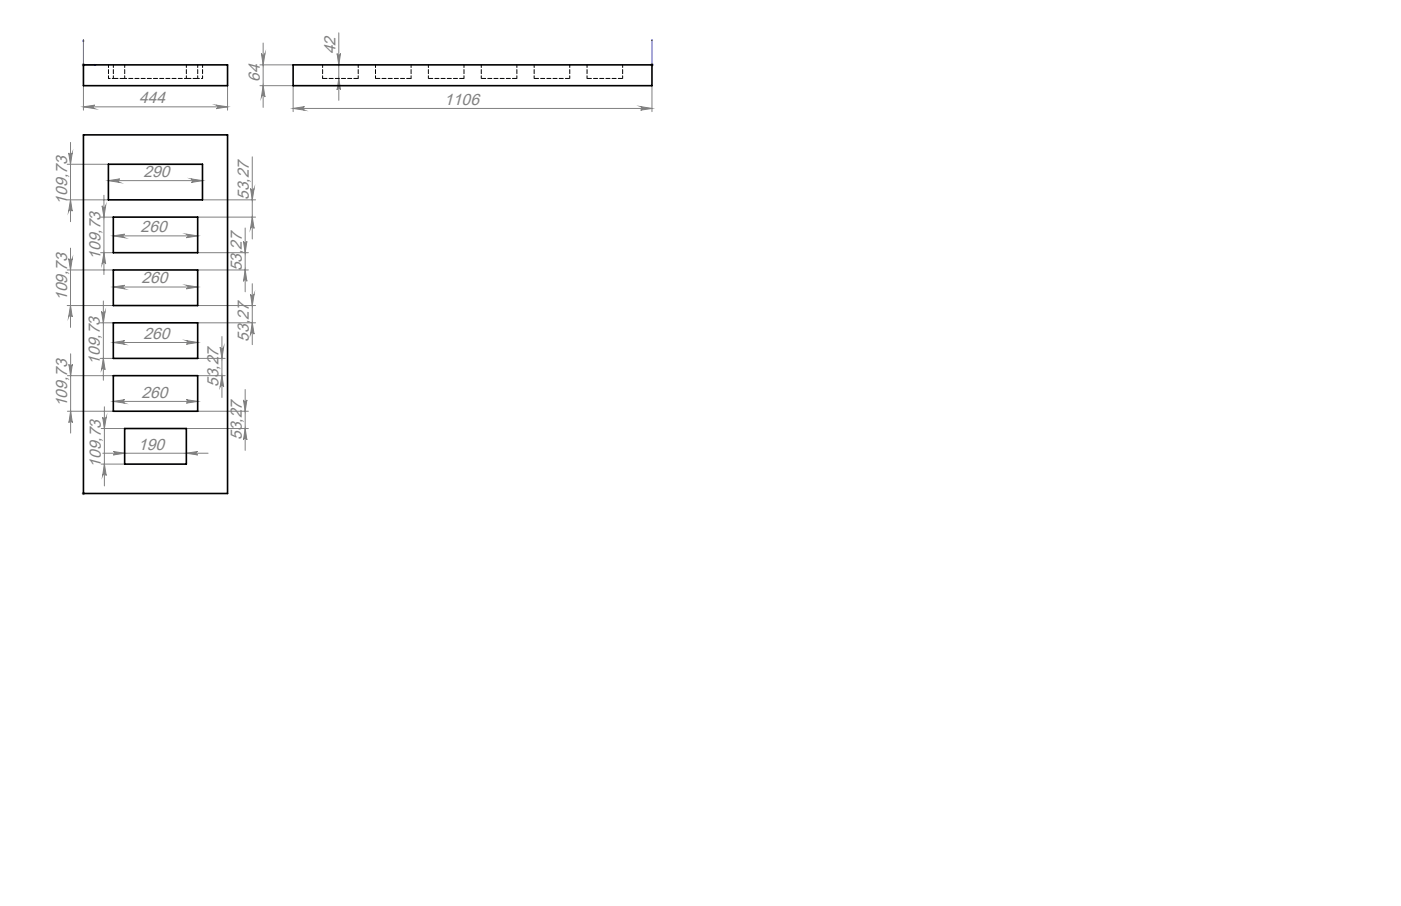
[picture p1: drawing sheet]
<svg xmlns="http://www.w3.org/2000/svg" width="432mm" height="279mm" viewBox="0 0 432 279" stroke-linecap="round" stroke-linejoin="round" font-family="sans-serif">
<path d="M25.7 12.2l.1 .4h-.2zM25.7 12.2v7.8h3.9M29.2 19.9l.4 .1-.4 .1zM200.9 19.9v.2zM200.9 12.2v.4v-.4M200.9 12.2v7.8M200.9 20h.1M25.6 152.2h.2zM25.7 152.2h.1M25.7 152.2h3.9M29.6 152.2h-.4h.4" fill="none" stroke="#00f" stroke-width=".31"/>
<g fill="none" stroke="#808080" stroke-width=".31">
<path d="M25.4 19.6l.7 .8M25.7 19.5v1M26.1 19.6l-.7 .8M80.6 16.5a.55 .55 0 0 0 .5 .5 .55 .55 0 0 0 .6-.5l-.6 3.5zM81.1 13.3v19.8M103.9 16.5a.53 .53 0 0 0 .5 .5 .53 .53 0 0 0 .6-.5l-.6 3.5zM104.4 10.1v20.8M200.6 19.6l.7 .8M200.9 19.5v1M201.3 19.6l-.7 .8M25.2 20h1M25.7 26.4v7.6"/>
<path d="M25.7 32.9h44.4M25.7 32.9l3.5-.5a.55 .55 0 0 0-.5 .6 .55 .55 0 0 0 .5 .5zM66.6 32.4l3.5 .5-3.5 .6a.55 .55 0 0 0 .5-.5 .55 .55 0 0 0-.5-.6zM70.1 26.4v7.6M80.1 20h10.2M80.1 26.4h10.2v8M81.1 26.4l.6 3.5a.55 .55 0 0 0-.6-.5 .55 .55 0 0 0-.5 .5zM90.3 33.4h110.6M90.3 33.4l3.5-.5a.55 .55 0 0 0-.5 .5 .55 .55 0 0 0 .5 .6zM104.4 24.2l.6 3.5a.53 .53 0 0 0-.6-.5 .53 .53 0 0 0-.5 .5zM197.4 32.9l3.5 .5-3.5 .6a.55 .55 0 0 0 .6-.6 .55 .55 0 0 0-.6-.5zM200.4 20h1"/>
<path d="M200.9 26.4v8M20.7 50.7h12.7M21.2 47.2a.55 .55 0 0 0 .5 .5 .55 .55 0 0 0 .6-.5l-.6 3.5zM21.7 43.9v24.5M33.4 55.7h29M33.4 55.7l3.5-.5a.55 .55 0 0 0-.5 .5 .55 .55 0 0 0 .5 .6zM58.9 55.2l3.5 .5-3.5 .6a.55 .55 0 0 0 .5-.6 .55 .55 0 0 0-.5-.5zM77.2 58.1a.55 .55 0 0 0 .6 .5 .55 .55 0 0 0 .5-.5l-.5 3.5zM77.8 48.4v25.3M20.7 61.6h12.7M21.2 79.8a.55 .55 0 0 0 .5 .5 .55 .55 0 0 0 .6-.5l-.6 3.5zM21.7 76.5v24.5"/>
<path d="M21.7 61.6l.6 3.5a.55 .55 0 0 0-.6-.5 .55 .55 0 0 0-.5 .5zM31 67h3.9M31 77.9h3.9M31.5 63.5a.55 .55 0 0 0 .5 .5 .55 .55 0 0 0 .6-.5l-.6 3.5zM32 60.2v24.5M32 77.9l.6 3.5a.55 .55 0 0 0-.6-.5 .55 .55 0 0 0-.5 .5zM34.9 72.7h26M34.9 72.7l3.5-.5a.55 .55 0 0 0-.5 .6 .55 .55 0 0 0 .5 .5zM57.4 72.2l3.5 .5-3.5 .6a.55 .55 0 0 0 .5-.5 .55 .55 0 0 0-.5-.6zM60.9 77.9h15.7M60.9 67h17.9M62.4 61.6h16.4"/>
<path d="M75 74.4a.53 .53 0 0 0 .6 .5 .53 .53 0 0 0 .5-.5l-.5 3.5zM75.6 70.3v19.7M77.8 67l.5 3.4a.55 .55 0 0 0-.5-.5 .55 .55 0 0 0-.6 .5zM20.7 83.3h14.2M20.7 94.2h14.2M21.7 94.2l.6 3.5a.55 .55 0 0 0-.6-.5 .55 .55 0 0 0-.5 .5zM30.8 99.6h4.1M31.3 96.1a.55 .55 0 0 0 .5 .5 .55 .55 0 0 0 .6-.5l-.5 3.5zM31.9 92.8v24.5M34.9 88.5h26M34.9 88.5l3.5-.5a.55 .55 0 0 0-.5 .5 .55 .55 0 0 0 .5 .6zM57.4 88l3.5 .5-3.5 .6a.55 .55 0 0 0 .5-.6 .55 .55 0 0 0-.5-.5z"/>
<path d="M60.9 83.3h15.7M60.9 94.2h17.9M60.9 99.6h17.9M75.6 83.3l.5 3.4a.53 .53 0 0 0-.5-.5 .53 .53 0 0 0-.6 .5zM77.2 90.7a.55 .55 0 0 0 .6 .5 .55 .55 0 0 0 .5-.5l-.5 3.5zM77.8 99.6l.5 3.4a.55 .55 0 0 0-.5-.5 .55 .55 0 0 0-.6 .5zM77.8 87.5v18.8M20.8 115.9h14.1M21.2 112.4a.53 .53 0 0 0 .6 .5 .53 .53 0 0 0 .5-.5l-.5 3.5zM21.8 109.1v24.5M30.8 110.5h4.1M31.9 110.5l.5 3.5a.55 .55 0 0 0-.6-.5 .55 .55 0 0 0-.5 .5z"/>
<path d="M34.9 105.6h26M34.9 105.6l3.5-.5a.55 .55 0 0 0-.5 .5 .55 .55 0 0 0 .5 .6zM57.4 105.1l3.5 .5-3.5 .6a.55 .55 0 0 0 .5-.6 .55 .55 0 0 0-.5-.5zM60.9 110.5h8.5M60.9 115.9h8.5M67.8 107a.55 .55 0 0 0 .6 .5 .55 .55 0 0 0 .5-.5l-.5 3.5zM68.4 115.9l.5 3.4a.55 .55 0 0 0-.5-.5 .55 .55 0 0 0-.6 .5zM68.4 103.8v18.8M20.8 126.8h14.1M21.8 126.8l.5 3.6a.53 .53 0 0 0-.5-.6 .53 .53 0 0 0-.6 .6zM31.2 132.2h7.2M31.6 128.7a.55 .55 0 0 0 .6 .5 .55 .55 0 0 0 .5-.5l-.5 3.5z"/>
<path d="M31.7 139.8h32.4M32.2 125.4v24.5M34.9 123.8h26M34.9 123.8l3.5-.5a.53 .53 0 0 0-.5 .5 .53 .53 0 0 0 .5 .5zM34.9 139.2l3.5 .6-3.5 .5a.53 .53 0 0 0 .5-.5 .53 .53 0 0 0-.5-.6zM57.4 132.2h19.2M57.4 123.3l3.5 .5-3.5 .5a.53 .53 0 0 0 .5-.5 .53 .53 0 0 0-.5-.5zM57.4 139.8l3.5-.6a.53 .53 0 0 0-.5 .6 .53 .53 0 0 0 .5 .5zM60.9 126.8h15.7M75 123.3a.53 .53 0 0 0 .6 .5 .53 .53 0 0 0 .5-.5l-.5 3.5zM75.6 132.2l.5 3.5a.53 .53 0 0 0-.5-.6 .53 .53 0 0 0-.6 .6zM75.6 120.1v18.8"/>
<path d="M25.2 152.2h1M25.4 151.8l.7 .7M25.7 151.7v1M26.1 151.8l-.7 .7M31.2 143.1h7.2M32.2 143.1l.5 3.5a.55 .55 0 0 0-.5-.5 .55 .55 0 0 0-.6 .5z"/>
</g>
<g fill="#00f">
<path d="M29.2 19.9l.4 .1-.4 .1zM25.7 12.2l.1 .4h-.2z"/>
<path d="M29.2 152.2h.4zM25.6 152.2h.2z"/>
<path d="M200.9 19.9v.2zM200.9 12.2v.4z"/>
</g>
<g fill="#808080">
<path d="M197.4 32.9l3.5 .5-3.5 .6a.55 .55 0 0 0 .6-.6 .55 .55 0 0 0-.6-.5zM90.3 33.4l3.5-.5a.55 .55 0 0 0-.5 .5 .55 .55 0 0 0 .5 .6z"/>
<path d="M25.7 32.9l3.5-.5a.55 .55 0 0 0-.5 .6 .55 .55 0 0 0 .5 .5zM66.6 32.4l3.5 .5-3.5 .6a.55 .55 0 0 0 .5-.5 .55 .55 0 0 0-.5-.6zM34.9 88.5l3.5-.5a.55 .55 0 0 0-.5 .5 .55 .55 0 0 0 .5 .6zM57.4 88l3.5 .5-3.5 .6a.55 .55 0 0 0 .5-.6 .55 .55 0 0 0-.5-.5zM34.9 105.6l3.5-.5a.55 .55 0 0 0-.5 .5 .55 .55 0 0 0 .5 .6zM57.4 105.1l3.5 .5-3.5 .6a.55 .55 0 0 0 .5-.6 .55 .55 0 0 0-.5-.5zM34.9 123.8l3.5-.5a.53 .53 0 0 0-.5 .5 .53 .53 0 0 0 .5 .5zM57.4 123.3l3.5 .5-3.5 .5a.53 .53 0 0 0 .5-.5 .53 .53 0 0 0-.5-.5zM34.9 139.2l3.5 .6-3.5 .5a.53 .53 0 0 0 .5-.5 .53 .53 0 0 0-.5-.6zM57.4 139.8l3.5-.6a.53 .53 0 0 0-.5 .6 .53 .53 0 0 0 .5 .5z"/>
<path d="M34.9 72.7l3.5-.5a.55 .55 0 0 0-.5 .6 .55 .55 0 0 0 .5 .5zM57.4 72.2l3.5 .5-3.5 .6a.55 .55 0 0 0 .5-.5 .55 .55 0 0 0-.5-.6z"/>
<path d="M33.4 55.7l3.5-.5a.55 .55 0 0 0-.5 .5 .55 .55 0 0 0 .5 .6zM58.9 55.2l3.5 .5-3.5 .6a.55 .55 0 0 0 .5-.6 .55 .55 0 0 0-.5-.5z"/>
<path d="M81.1 26.4l.6 3.5a.55 .55 0 0 0-.6-.5 .55 .55 0 0 0-.5 .5zM80.6 16.5a.55 .55 0 0 0 .5 .5 .55 .55 0 0 0 .6-.5l-.6 3.5zM104.4 24.2l.6 3.5a.53 .53 0 0 0-.6-.5 .53 .53 0 0 0-.5 .5zM103.9 16.5a.53 .53 0 0 0 .5 .5 .53 .53 0 0 0 .6-.5l-.6 3.5z"/>
<path d="M21.2 47.2a.55 .55 0 0 0 .5 .5 .55 .55 0 0 0 .6-.5l-.6 3.5zM21.7 61.6l.6 3.5a.55 .55 0 0 0-.6-.5 .55 .55 0 0 0-.5 .5zM31.5 63.5a.55 .55 0 0 0 .5 .5 .55 .55 0 0 0 .6-.5l-.6 3.5zM32 77.9l.6 3.5a.55 .55 0 0 0-.6-.5 .55 .55 0 0 0-.5 .5zM21.2 79.8a.55 .55 0 0 0 .5 .5 .55 .55 0 0 0 .6-.5l-.6 3.5zM21.7 94.2l.6 3.5a.55 .55 0 0 0-.6-.5 .55 .55 0 0 0-.5 .5zM31.3 96.1a.55 .55 0 0 0 .5 .5 .55 .55 0 0 0 .6-.5l-.5 3.5zM31.9 110.5l.5 3.5a.55 .55 0 0 0-.6-.5 .55 .55 0 0 0-.5 .5zM21.2 112.4a.53 .53 0 0 0 .6 .5 .53 .53 0 0 0 .5-.5l-.5 3.5zM21.8 126.8l.5 3.6a.53 .53 0 0 0-.5-.6 .53 .53 0 0 0-.6 .6zM31.6 128.7a.55 .55 0 0 0 .6 .5 .55 .55 0 0 0 .5-.5l-.5 3.5zM32.2 143.1l.5 3.5a.55 .55 0 0 0-.5-.5 .55 .55 0 0 0-.6 .5zM75 74.4a.53 .53 0 0 0 .6 .5 .53 .53 0 0 0 .5-.5l-.5 3.5zM75.6 83.3l.5 3.4a.53 .53 0 0 0-.5-.5 .53 .53 0 0 0-.6 .5zM77.2 90.7a.55 .55 0 0 0 .6 .5 .55 .55 0 0 0 .5-.5l-.5 3.5zM77.8 99.6l.5 3.4a.55 .55 0 0 0-.5-.5 .55 .55 0 0 0-.6 .5zM67.8 107a.55 .55 0 0 0 .6 .5 .55 .55 0 0 0 .5-.5l-.5 3.5zM68.4 115.9l.5 3.4a.55 .55 0 0 0-.5-.5 .55 .55 0 0 0-.6 .5zM75 123.3a.53 .53 0 0 0 .6 .5 .53 .53 0 0 0 .5-.5l-.5 3.5zM75.6 132.2l.5 3.5a.53 .53 0 0 0-.5-.6 .53 .53 0 0 0-.6 .6z"/>
<path d="M77.2 58.1a.55 .55 0 0 0 .6 .5 .55 .55 0 0 0 .5-.5l-.5 3.5zM77.8 67l.5 3.4a.55 .55 0 0 0-.5-.5 .55 .55 0 0 0-.6 .5z"/>
</g>
<path d="M25.7 20h44.4v6.4h-44.4zM90.3 20h110.6v6.4h-110.6zM25.7 41.6h44.4v110.6h-44.4zM33.4 50.7h29v10.9h-29zM34.9 67h26v10.9h-26zM34.9 83.3h26v10.9h-26zM34.9 99.6h26v10.9h-26zM34.9 115.9h26v10.9h-26zM38.4 132.2h19v10.9h-19z" fill="none" stroke="#000" stroke-width=".5"/>
<g fill="none" stroke="#000" stroke-width=".31" stroke-dasharray="1.3 .6" stroke-dashoffset=".4">
<path d="M33.4 24.2v-4.2M34.9 24.2v-4.2M38.4 24.2v-4.2M57.4 24.2v-4.2M60.9 24.2v-4.2M62.4 24.2v-4.2M99.4 24.2v-4.2M110.4 24.2v-4.2M115.7 24.2v-4.2M126.7 24.2v-4.2M132 24.2v-4.2M143 24.2v-4.2"/>
<path d="M148.3 24.2v-4.2M159.3 24.2v-4.2M164.6 24.2v-4.2M175.6 24.2v-4.2M180.9 24.2v-4.2M191.9 24.2v-4.2"/>
</g>
<path d="M38.4 24.2h19" fill="none" stroke="#000" stroke-width=".31" stroke-dasharray="1.3 .6" stroke-dashoffset=".7"/>
<path d="M34.9 24.2h3.5M57.4 24.2h3.5" fill="none" stroke="#000" stroke-width=".31" stroke-dasharray="1.3 .6" stroke-dashoffset="-.2"/>
<path d="M33.4 24.2h1.5M60.9 24.2h1.5" fill="none" stroke="#000" stroke-width=".31" stroke-dasharray="1.3 .6" stroke-dashoffset=".8"/>
<path d="M99.4 24.2h11M115.7 24.2h11M132 24.2h11M148.3 24.2h11M164.6 24.2h11M180.9 24.2h11" fill="none" stroke="#000" stroke-width=".31" stroke-dasharray="1.3 .6" stroke-dashoffset="-.1"/>
<g font-size="5" fill="#808080">
<text x="103.4" y="16.8" transform="rotate(-90 103.4 16.8)">42</text>
<text x="80.1" y="25.2" transform="rotate(-90 80.1 25.2)">64</text>
<text x="42.9" y="31.9">444</text>
<text x="136.9" y="32.3">1106</text>
<text x="44.2" y="54.6">290</text>
<text x="20.7" y="63.1" transform="rotate(-90 20.7 63.1)">109,73</text>
<text x="76.7" y="61.7" transform="rotate(-90 76.7 61.7)">53,27</text>
<text x="43.4" y="71.7">260</text>
<text x="31" y="80.1" transform="rotate(-90 31 80.1)">109,73</text>
<text x="74.5" y="83.7" transform="rotate(-90 74.5 83.7)">53,27</text>
<text x="43.6" y="87.4">260</text>
<text x="20.7" y="92.9" transform="rotate(-90 20.7 92.9)">109,73</text>
<text x="44.2" y="104.5">260</text>
<text x="76.7" y="105.3" transform="rotate(-90 76.7 105.3)">53,27</text>
<text x="30.8" y="112.5" transform="rotate(-90 30.8 112.5)">109,73</text>
<text x="67.3" y="119.3" transform="rotate(-90 67.3 119.3)">53,27</text>
<text x="20.7" y="125.6" transform="rotate(-90 20.7 125.6)">109,73</text>
<text x="43.6" y="122.7">260</text>
<text x="74.5" y="135.7" transform="rotate(-90 74.5 135.7)">53,27</text>
<text x="42.6" y="138.7">190</text>
<text x="31.1" y="144.3" transform="rotate(-90 31.1 144.3)">109,73</text>
</g>
</svg>
